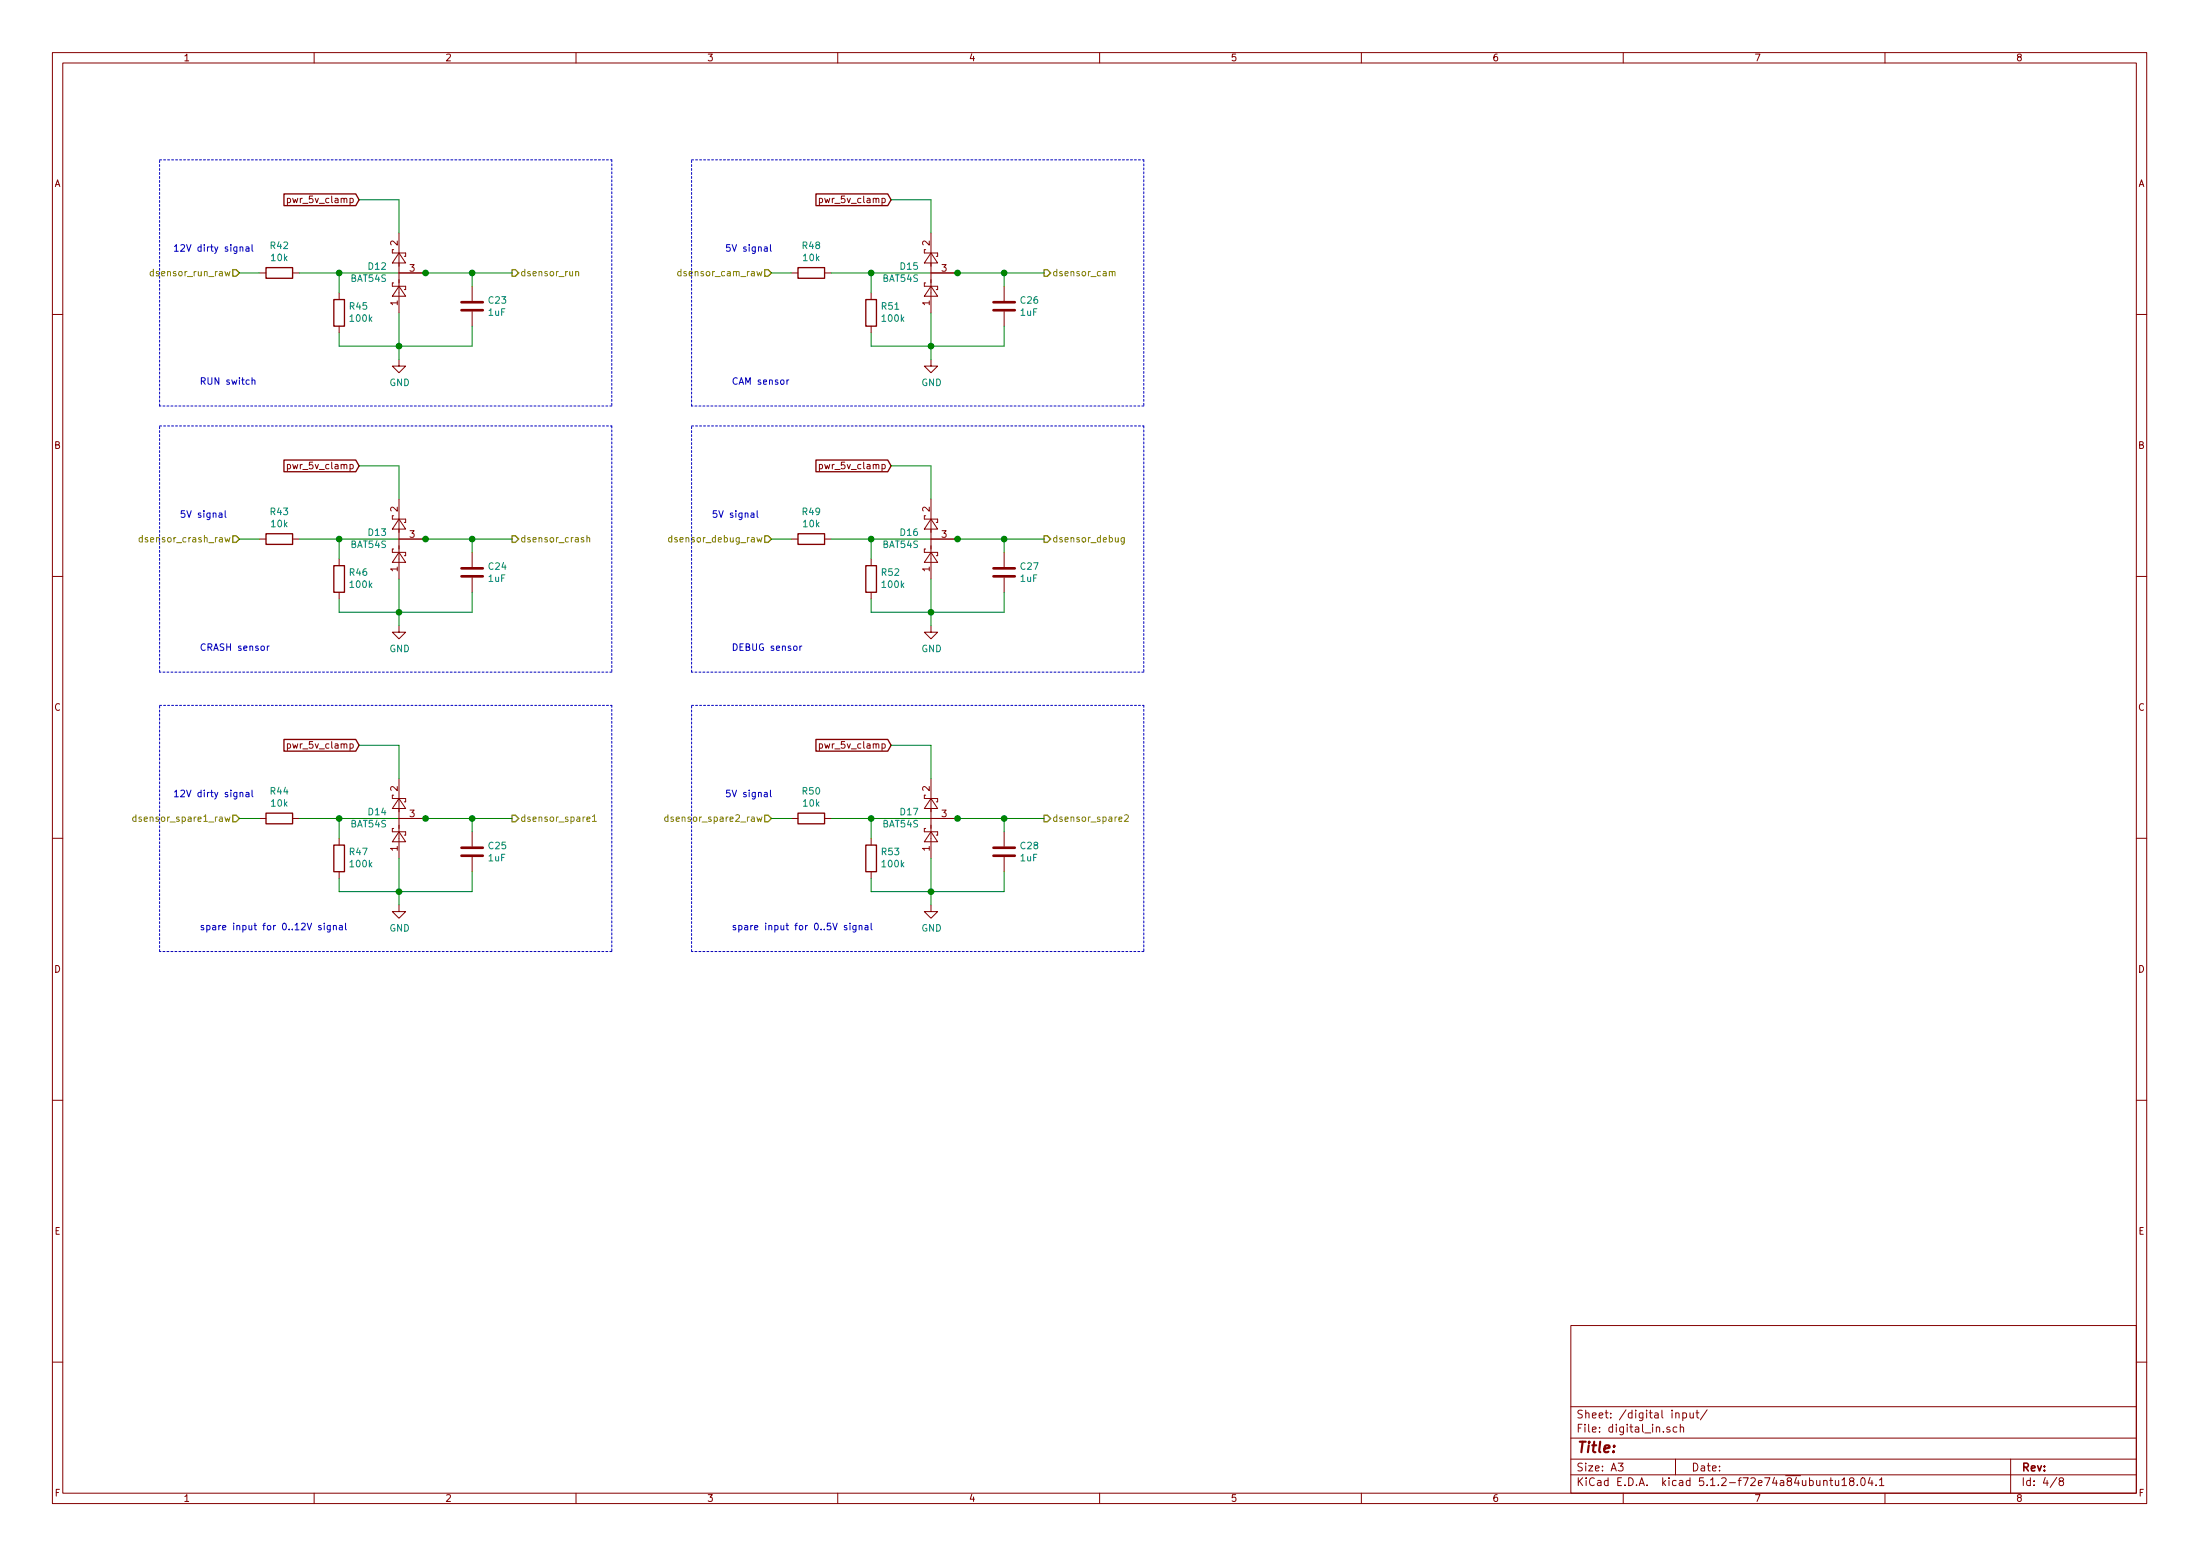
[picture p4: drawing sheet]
EESchema Schematic File Version 4
LIBS:Tuareg-cache
EELAYER 29 0
EELAYER END
$Descr A3 16535 11693
encoding utf-8
Sheet 4 8
Title ""
Date ""
Rev ""
Comp ""
Comment1 ""
Comment2 ""
Comment3 ""
Comment4 ""
$EndDescr
$Comp
L Device:R R42
U 1 1
P 2100 2050
F 0 "R42" V 1893 2050 50  0000 C CNN
F 1 "10k" V 1984 2050 50  0000 C CNN
F 2 "Resistor_SMD:R_0805_2012Metric" V 2030 2050 50  0001 C CNN
F 3 "~" H 2100 2050 50  0001 C CNN
F 4 "279-CRGCQ0805F10K" H 2100 2050 50  0001 C CNN "Mouser"
	1    2100 2050
	0    1    1    0   
$EndComp
$Comp
L Device:R R45
U 1 1
P 2550 2350
F 0 "R45" H 2480 2304 50  0000 R CNN
F 1 "100k" H 2480 2395 50  0000 R CNN
F 2 "Resistor_SMD:R_0805_2012Metric" V 2480 2350 50  0001 C CNN
F 3 "~" H 2550 2350 50  0001 C CNN
F 4 "279-CRGCQ0805F100K" H 2550 2350 50  0001 C CNN "Mouser"
	1    2550 2350
	-1   0    0    1   
$EndComp
$Comp
L Device:C C23
U 1 1
P 3550 2300
F 0 "C23" H 3665 2346 50  0000 L CNN
F 1 "1uF" H 3665 2255 50  0000 L CNN
F 2 "Capacitor_SMD:C_0805_2012Metric" H 3588 2150 50  0001 C CNN
F 3 "~" H 3550 2300 50  0001 C CNN
F 4 "80-C0805C105M4R " H 3550 2300 50  0001 C CNN "Mouser"
	1    3550 2300
	1    0    0    -1  
$EndComp
$Comp
L power:GND #PWR025
U 1 1
P 3000 2700
F 0 "#PWR025" H 3000 2450 50  0001 C CNN
F 1 "GND" H 3005 2527 50  0000 C CNN
F 2 "" H 3000 2700 50  0001 C CNN
F 3 "" H 3000 2700 50  0001 C CNN
	1    3000 2700
	1    0    0    -1  
$EndComp
Text GLabel 2700 1500 0    50   Input ~ 0
pwr_5v_clamp
Text HLabel 1800 2050 0    50   Input ~ 0
dsensor_run_raw
Text HLabel 3850 2050 2    50   Output ~ 0
dsensor_run
Wire Wire Line
	1800 2050 1950 2050
Wire Wire Line
	2250 2050 2550 2050
Wire Wire Line
	2550 2200 2550 2050
Connection ~ 2550 2050
Wire Wire Line
	3550 2050 3550 2150
Wire Wire Line
	3850 2050 3550 2050
Connection ~ 3550 2050
Wire Wire Line
	2550 2500 2550 2600
Wire Wire Line
	2550 2600 3000 2600
Wire Wire Line
	3550 2600 3550 2450
Wire Wire Line
	3000 2700 3000 2600
Connection ~ 3000 2600
Wire Wire Line
	3000 2600 3550 2600
Wire Wire Line
	2700 1500 3000 1500
Wire Notes Line
	4600 1200 4600 3050
Wire Notes Line
	4600 3050 1200 3050
Wire Notes Line
	1200 3050 1200 1200
Wire Notes Line
	1200 1200 4600 1200
Text Notes 1500 2900 0    50   ~ 0
RUN switch
$Comp
L Device:R R43
U 1 1
P 2100 4050
F 0 "R43" V 1893 4050 50  0000 C CNN
F 1 "10k" V 1984 4050 50  0000 C CNN
F 2 "Resistor_SMD:R_0805_2012Metric" V 2030 4050 50  0001 C CNN
F 3 "~" H 2100 4050 50  0001 C CNN
F 4 "279-CRGCQ0805F10K" H 2100 4050 50  0001 C CNN "Mouser"
	1    2100 4050
	0    1    1    0   
$EndComp
$Comp
L Device:R R46
U 1 1
P 2550 4350
F 0 "R46" H 2480 4304 50  0000 R CNN
F 1 "100k" H 2480 4395 50  0000 R CNN
F 2 "Resistor_SMD:R_0805_2012Metric" V 2480 4350 50  0001 C CNN
F 3 "~" H 2550 4350 50  0001 C CNN
F 4 "279-CRGCQ0805F100K" H 2550 4350 50  0001 C CNN "Mouser"
	1    2550 4350
	-1   0    0    1   
$EndComp
$Comp
L Device:C C24
U 1 1
P 3550 4300
F 0 "C24" H 3665 4346 50  0000 L CNN
F 1 "1uF" H 3665 4255 50  0000 L CNN
F 2 "Capacitor_SMD:C_0805_2012Metric" H 3588 4150 50  0001 C CNN
F 3 "~" H 3550 4300 50  0001 C CNN
F 4 "80-C0805C105M4R " H 3550 4300 50  0001 C CNN "Mouser"
	1    3550 4300
	1    0    0    -1  
$EndComp
$Comp
L power:GND #PWR026
U 1 1
P 3000 4700
F 0 "#PWR026" H 3000 4450 50  0001 C CNN
F 1 "GND" H 3005 4527 50  0000 C CNN
F 2 "" H 3000 4700 50  0001 C CNN
F 3 "" H 3000 4700 50  0001 C CNN
	1    3000 4700
	1    0    0    -1  
$EndComp
Text GLabel 2700 3500 0    50   Input ~ 0
pwr_5v_clamp
Text HLabel 1800 4050 0    50   Input ~ 0
dsensor_crash_raw
Text HLabel 3850 4050 2    50   Output ~ 0
dsensor_crash
Wire Wire Line
	1800 4050 1950 4050
Wire Wire Line
	2250 4050 2550 4050
Wire Wire Line
	2550 4200 2550 4050
Connection ~ 2550 4050
Wire Wire Line
	3550 4050 3550 4150
Wire Wire Line
	3850 4050 3550 4050
Connection ~ 3550 4050
Wire Wire Line
	2550 4500 2550 4600
Wire Wire Line
	2550 4600 3000 4600
Wire Wire Line
	3550 4600 3550 4450
Wire Wire Line
	3000 4700 3000 4600
Connection ~ 3000 4600
Wire Wire Line
	3000 4600 3550 4600
Wire Wire Line
	2700 3500 3000 3500
Wire Notes Line
	4600 3200 4600 5050
Wire Notes Line
	4600 5050 1200 5050
Wire Notes Line
	1200 5050 1200 3200
Wire Notes Line
	1200 3200 4600 3200
Text Notes 1500 4900 0    50   ~ 0
CRASH sensor
$Comp
L Device:R R44
U 1 1
P 2100 6150
F 0 "R44" V 1893 6150 50  0000 C CNN
F 1 "10k" V 1984 6150 50  0000 C CNN
F 2 "Resistor_SMD:R_0805_2012Metric" V 2030 6150 50  0001 C CNN
F 3 "~" H 2100 6150 50  0001 C CNN
F 4 "279-CRGCQ0805F10K" H 2100 6150 50  0001 C CNN "Mouser"
	1    2100 6150
	0    1    1    0   
$EndComp
$Comp
L Device:R R47
U 1 1
P 2550 6450
F 0 "R47" H 2480 6404 50  0000 R CNN
F 1 "100k" H 2480 6495 50  0000 R CNN
F 2 "Resistor_SMD:R_0805_2012Metric" V 2480 6450 50  0001 C CNN
F 3 "~" H 2550 6450 50  0001 C CNN
F 4 "279-CRGCQ0805F100K" H 2550 6450 50  0001 C CNN "Mouser"
	1    2550 6450
	-1   0    0    1   
$EndComp
$Comp
L Device:C C25
U 1 1
P 3550 6400
F 0 "C25" H 3665 6446 50  0000 L CNN
F 1 "1uF" H 3665 6355 50  0000 L CNN
F 2 "Capacitor_SMD:C_0805_2012Metric" H 3588 6250 50  0001 C CNN
F 3 "~" H 3550 6400 50  0001 C CNN
F 4 "80-C0805C105M4R " H 3550 6400 50  0001 C CNN "Mouser"
	1    3550 6400
	1    0    0    -1  
$EndComp
$Comp
L power:GND #PWR027
U 1 1
P 3000 6800
F 0 "#PWR027" H 3000 6550 50  0001 C CNN
F 1 "GND" H 3005 6627 50  0000 C CNN
F 2 "" H 3000 6800 50  0001 C CNN
F 3 "" H 3000 6800 50  0001 C CNN
	1    3000 6800
	1    0    0    -1  
$EndComp
Text GLabel 2700 5600 0    50   Input ~ 0
pwr_5v_clamp
Text HLabel 1800 6150 0    50   Input ~ 0
dsensor_spare1_raw
Text HLabel 3850 6150 2    50   Output ~ 0
dsensor_spare1
Wire Wire Line
	1800 6150 1950 6150
Wire Wire Line
	2250 6150 2550 6150
Wire Wire Line
	2550 6300 2550 6150
Connection ~ 2550 6150
Wire Wire Line
	3550 6150 3550 6250
Wire Wire Line
	3850 6150 3550 6150
Connection ~ 3550 6150
Wire Wire Line
	2550 6600 2550 6700
Wire Wire Line
	2550 6700 3000 6700
Wire Wire Line
	3550 6700 3550 6550
Wire Wire Line
	3000 6800 3000 6700
Connection ~ 3000 6700
Wire Wire Line
	3000 6700 3550 6700
Wire Wire Line
	2700 5600 3000 5600
Wire Notes Line
	4600 5300 4600 7150
Wire Notes Line
	4600 7150 1200 7150
Wire Notes Line
	1200 7150 1200 5300
Wire Notes Line
	1200 5300 4600 5300
Text Notes 1500 7000 0    50   ~ 0
spare input for 0..12V signal
$Comp
L Device:R R48
U 1 1
P 6100 2050
F 0 "R48" V 5893 2050 50  0000 C CNN
F 1 "10k" V 5984 2050 50  0000 C CNN
F 2 "Resistor_SMD:R_0805_2012Metric" V 6030 2050 50  0001 C CNN
F 3 "~" H 6100 2050 50  0001 C CNN
F 4 "279-CRGCQ0805F10K" H 6100 2050 50  0001 C CNN "Mouser"
	1    6100 2050
	0    1    1    0   
$EndComp
$Comp
L Device:R R51
U 1 1
P 6550 2350
F 0 "R51" H 6480 2304 50  0000 R CNN
F 1 "100k" H 6480 2395 50  0000 R CNN
F 2 "Resistor_SMD:R_0805_2012Metric" V 6480 2350 50  0001 C CNN
F 3 "~" H 6550 2350 50  0001 C CNN
F 4 "279-CRGCQ0805F100K" H 6550 2350 50  0001 C CNN "Mouser"
	1    6550 2350
	-1   0    0    1   
$EndComp
$Comp
L Device:C C26
U 1 1
P 7550 2300
F 0 "C26" H 7665 2346 50  0000 L CNN
F 1 "1uF" H 7665 2255 50  0000 L CNN
F 2 "Capacitor_SMD:C_0805_2012Metric" H 7588 2150 50  0001 C CNN
F 3 "~" H 7550 2300 50  0001 C CNN
F 4 "80-C0805C105M4R " H 7550 2300 50  0001 C CNN "Mouser"
	1    7550 2300
	1    0    0    -1  
$EndComp
$Comp
L power:GND #PWR028
U 1 1
P 7000 2700
F 0 "#PWR028" H 7000 2450 50  0001 C CNN
F 1 "GND" H 7005 2527 50  0000 C CNN
F 2 "" H 7000 2700 50  0001 C CNN
F 3 "" H 7000 2700 50  0001 C CNN
	1    7000 2700
	1    0    0    -1  
$EndComp
Text GLabel 6700 1500 0    50   Input ~ 0
pwr_5v_clamp
Text HLabel 5800 2050 0    50   Input ~ 0
dsensor_cam_raw
Text HLabel 7850 2050 2    50   Output ~ 0
dsensor_cam
Wire Wire Line
	5800 2050 5950 2050
Wire Wire Line
	6250 2050 6550 2050
Wire Wire Line
	6550 2200 6550 2050
Connection ~ 6550 2050
Wire Wire Line
	7550 2050 7550 2150
Wire Wire Line
	7850 2050 7550 2050
Connection ~ 7550 2050
Wire Wire Line
	6550 2500 6550 2600
Wire Wire Line
	6550 2600 7000 2600
Wire Wire Line
	7550 2600 7550 2450
Wire Wire Line
	7000 2700 7000 2600
Connection ~ 7000 2600
Wire Wire Line
	7000 2600 7550 2600
Wire Wire Line
	6700 1500 7000 1500
Wire Notes Line
	8600 1200 8600 3050
Wire Notes Line
	8600 3050 5200 3050
Wire Notes Line
	5200 3050 5200 1200
Wire Notes Line
	5200 1200 8600 1200
Text Notes 5500 2900 0    50   ~ 0
CAM sensor
Text Notes 1300 1900 0    50   ~ 0
12V dirty signal
Text Notes 1350 3900 0    50   ~ 0
5V signal
Text Notes 1300 6000 0    50   ~ 0
12V dirty signal
Text Notes 5450 1900 0    50   ~ 0
5V signal
$Comp
L Device:R R49
U 1 1
P 6100 4050
F 0 "R49" V 5893 4050 50  0000 C CNN
F 1 "10k" V 5984 4050 50  0000 C CNN
F 2 "Resistor_SMD:R_0805_2012Metric" V 6030 4050 50  0001 C CNN
F 3 "~" H 6100 4050 50  0001 C CNN
F 4 "279-CRGCQ0805F10K" H 6100 4050 50  0001 C CNN "Mouser"
	1    6100 4050
	0    1    1    0   
$EndComp
$Comp
L Device:R R52
U 1 1
P 6550 4350
F 0 "R52" H 6480 4304 50  0000 R CNN
F 1 "100k" H 6480 4395 50  0000 R CNN
F 2 "Resistor_SMD:R_0805_2012Metric" V 6480 4350 50  0001 C CNN
F 3 "~" H 6550 4350 50  0001 C CNN
F 4 "279-CRGCQ0805F100K" H 6550 4350 50  0001 C CNN "Mouser"
	1    6550 4350
	-1   0    0    1   
$EndComp
$Comp
L Device:C C27
U 1 1
P 7550 4300
F 0 "C27" H 7665 4346 50  0000 L CNN
F 1 "1uF" H 7665 4255 50  0000 L CNN
F 2 "Capacitor_SMD:C_0805_2012Metric" H 7588 4150 50  0001 C CNN
F 3 "~" H 7550 4300 50  0001 C CNN
F 4 "80-C0805C105M4R " H 7550 4300 50  0001 C CNN "Mouser"
	1    7550 4300
	1    0    0    -1  
$EndComp
$Comp
L power:GND #PWR029
U 1 1
P 7000 4700
F 0 "#PWR029" H 7000 4450 50  0001 C CNN
F 1 "GND" H 7005 4527 50  0000 C CNN
F 2 "" H 7000 4700 50  0001 C CNN
F 3 "" H 7000 4700 50  0001 C CNN
	1    7000 4700
	1    0    0    -1  
$EndComp
Text GLabel 6700 3500 0    50   Input ~ 0
pwr_5v_clamp
Text HLabel 5800 4050 0    50   Input ~ 0
dsensor_debug_raw
Text HLabel 7850 4050 2    50   Output ~ 0
dsensor_debug
Wire Wire Line
	5800 4050 5950 4050
Wire Wire Line
	6250 4050 6550 4050
Wire Wire Line
	6550 4200 6550 4050
Connection ~ 6550 4050
Wire Wire Line
	7550 4050 7550 4150
Wire Wire Line
	7850 4050 7550 4050
Connection ~ 7550 4050
Wire Wire Line
	6550 4500 6550 4600
Wire Wire Line
	6550 4600 7000 4600
Wire Wire Line
	7550 4600 7550 4450
Wire Wire Line
	7000 4700 7000 4600
Connection ~ 7000 4600
Wire Wire Line
	7000 4600 7550 4600
Wire Wire Line
	6700 3500 7000 3500
Wire Notes Line
	8600 3200 8600 5050
Wire Notes Line
	8600 5050 5200 5050
Wire Notes Line
	5200 5050 5200 3200
Wire Notes Line
	5200 3200 8600 3200
Text Notes 5500 4900 0    50   ~ 0
DEBUG sensor
Text Notes 5350 3900 0    50   ~ 0
5V signal
$Comp
L Device:R R50
U 1 1
P 6100 6150
F 0 "R50" V 5893 6150 50  0000 C CNN
F 1 "10k" V 5984 6150 50  0000 C CNN
F 2 "Resistor_SMD:R_0805_2012Metric" V 6030 6150 50  0001 C CNN
F 3 "~" H 6100 6150 50  0001 C CNN
F 4 "279-CRGCQ0805F10K" H 6100 6150 50  0001 C CNN "Mouser"
	1    6100 6150
	0    1    1    0   
$EndComp
$Comp
L Device:R R53
U 1 1
P 6550 6450
F 0 "R53" H 6480 6404 50  0000 R CNN
F 1 "100k" H 6480 6495 50  0000 R CNN
F 2 "Resistor_SMD:R_0805_2012Metric" V 6480 6450 50  0001 C CNN
F 3 "~" H 6550 6450 50  0001 C CNN
F 4 "279-CRGCQ0805F100K" H 6550 6450 50  0001 C CNN "Mouser"
	1    6550 6450
	-1   0    0    1   
$EndComp
$Comp
L Device:C C28
U 1 1
P 7550 6400
F 0 "C28" H 7665 6446 50  0000 L CNN
F 1 "1uF" H 7665 6355 50  0000 L CNN
F 2 "Capacitor_SMD:C_0805_2012Metric" H 7588 6250 50  0001 C CNN
F 3 "~" H 7550 6400 50  0001 C CNN
F 4 "80-C0805C105M4R " H 7550 6400 50  0001 C CNN "Mouser"
	1    7550 6400
	1    0    0    -1  
$EndComp
$Comp
L power:GND #PWR030
U 1 1
P 7000 6800
F 0 "#PWR030" H 7000 6550 50  0001 C CNN
F 1 "GND" H 7005 6627 50  0000 C CNN
F 2 "" H 7000 6800 50  0001 C CNN
F 3 "" H 7000 6800 50  0001 C CNN
	1    7000 6800
	1    0    0    -1  
$EndComp
Text GLabel 6700 5600 0    50   Input ~ 0
pwr_5v_clamp
Text HLabel 5800 6150 0    50   Input ~ 0
dsensor_spare2_raw
Text HLabel 7850 6150 2    50   Output ~ 0
dsensor_spare2
Wire Wire Line
	5800 6150 5950 6150
Wire Wire Line
	6250 6150 6550 6150
Wire Wire Line
	6550 6300 6550 6150
Connection ~ 6550 6150
Wire Wire Line
	7550 6150 7550 6250
Wire Wire Line
	7850 6150 7550 6150
Connection ~ 7550 6150
Wire Wire Line
	6550 6600 6550 6700
Wire Wire Line
	6550 6700 7000 6700
Wire Wire Line
	7550 6700 7550 6550
Wire Wire Line
	7000 6800 7000 6700
Connection ~ 7000 6700
Wire Wire Line
	7000 6700 7550 6700
Wire Wire Line
	6700 5600 7000 5600
Wire Notes Line
	8600 5300 8600 7150
Wire Notes Line
	8600 7150 5200 7150
Wire Notes Line
	5200 7150 5200 5300
Wire Notes Line
	5200 5300 8600 5300
Text Notes 5500 7000 0    50   ~ 0
spare input for 0..5V signal
Text Notes 5450 6000 0    50   ~ 0
5V signal
Wire Wire Line
	2550 2050 3200 2050
Wire Wire Line
	2550 4050 3200 4050
Wire Wire Line
	2550 6150 3200 6150
Wire Wire Line
	6550 2050 7200 2050
Wire Wire Line
	6550 4050 7200 4050
Wire Wire Line
	6550 6150 7200 6150
$Comp
L boctok:BAT54S D12
U 1 1
P 3000 2050
F 0 "D12" V 3046 2138 50  0000 L CNN
F 1 "BAT54S" V 2955 2138 50  0000 L CNN
F 2 "Package_TO_SOT_SMD:SOT-23" H 3075 2175 50  0001 L CNN
F 3 "https://www.diodes.com/assets/Datasheets/ds11005.pdf" H 2880 2050 50  0001 C CNN
F 4 "863-BAT54SLT1G" H 3000 2050 50  0001 C CNN "Mouser"
	1    3000 2050
	0    -1   -1   0   
$EndComp
Connection ~ 3200 2050
Wire Wire Line
	3200 2050 3550 2050
$Comp
L boctok:BAT54S D13
U 1 1
P 3000 4050
F 0 "D13" V 3046 4138 50  0000 L CNN
F 1 "BAT54S" V 2955 4138 50  0000 L CNN
F 2 "Package_TO_SOT_SMD:SOT-23" H 3075 4175 50  0001 L CNN
F 3 "https://www.diodes.com/assets/Datasheets/ds11005.pdf" H 2880 4050 50  0001 C CNN
F 4 "863-BAT54SLT1G" H 3000 4050 50  0001 C CNN "Mouser"
	1    3000 4050
	0    -1   -1   0   
$EndComp
Connection ~ 3200 4050
Wire Wire Line
	3200 4050 3550 4050
$Comp
L boctok:BAT54S D14
U 1 1
P 3000 6150
F 0 "D14" V 3046 6238 50  0000 L CNN
F 1 "BAT54S" V 2955 6238 50  0000 L CNN
F 2 "Package_TO_SOT_SMD:SOT-23" H 3075 6275 50  0001 L CNN
F 3 "https://www.diodes.com/assets/Datasheets/ds11005.pdf" H 2880 6150 50  0001 C CNN
F 4 "863-BAT54SLT1G" H 3000 6150 50  0001 C CNN "Mouser"
	1    3000 6150
	0    -1   -1   0   
$EndComp
Connection ~ 3200 6150
Wire Wire Line
	3200 6150 3550 6150
$Comp
L boctok:BAT54S D15
U 1 1
P 7000 2050
F 0 "D15" V 7046 2138 50  0000 L CNN
F 1 "BAT54S" V 6955 2138 50  0000 L CNN
F 2 "Package_TO_SOT_SMD:SOT-23" H 7075 2175 50  0001 L CNN
F 3 "https://www.diodes.com/assets/Datasheets/ds11005.pdf" H 6880 2050 50  0001 C CNN
F 4 "863-BAT54SLT1G" H 7000 2050 50  0001 C CNN "Mouser"
	1    7000 2050
	0    -1   -1   0   
$EndComp
Connection ~ 7200 2050
Wire Wire Line
	7200 2050 7550 2050
$Comp
L boctok:BAT54S D16
U 1 1
P 7000 4050
F 0 "D16" V 7046 4138 50  0000 L CNN
F 1 "BAT54S" V 6955 4138 50  0000 L CNN
F 2 "Package_TO_SOT_SMD:SOT-23" H 7075 4175 50  0001 L CNN
F 3 "https://www.diodes.com/assets/Datasheets/ds11005.pdf" H 6880 4050 50  0001 C CNN
F 4 "863-BAT54SLT1G" H 7000 4050 50  0001 C CNN "Mouser"
	1    7000 4050
	0    -1   -1   0   
$EndComp
Connection ~ 7200 4050
Wire Wire Line
	7200 4050 7550 4050
$Comp
L boctok:BAT54S D17
U 1 1
P 7000 6150
F 0 "D17" V 7046 6238 50  0000 L CNN
F 1 "BAT54S" V 6955 6238 50  0000 L CNN
F 2 "Package_TO_SOT_SMD:SOT-23" H 7075 6275 50  0001 L CNN
F 3 "https://www.diodes.com/assets/Datasheets/ds11005.pdf" H 6880 6150 50  0001 C CNN
F 4 "863-BAT54SLT1G" H 7000 6150 50  0001 C CNN "Mouser"
	1    7000 6150
	0    -1   -1   0   
$EndComp
Connection ~ 7200 6150
Wire Wire Line
	7200 6150 7550 6150
Wire Wire Line
	3000 1500 3000 1750
Wire Wire Line
	3000 2350 3000 2600
Wire Wire Line
	7000 1500 7000 1750
Wire Wire Line
	7000 2350 7000 2600
Wire Wire Line
	3000 3500 3000 3750
Wire Wire Line
	3000 4350 3000 4600
Wire Wire Line
	7000 3500 7000 3750
Wire Wire Line
	7000 4350 7000 4600
Wire Wire Line
	3000 5600 3000 5850
Wire Wire Line
	3000 6450 3000 6700
Wire Wire Line
	7000 5600 7000 5850
Wire Wire Line
	7000 6450 7000 6700
$EndSCHEMATC
